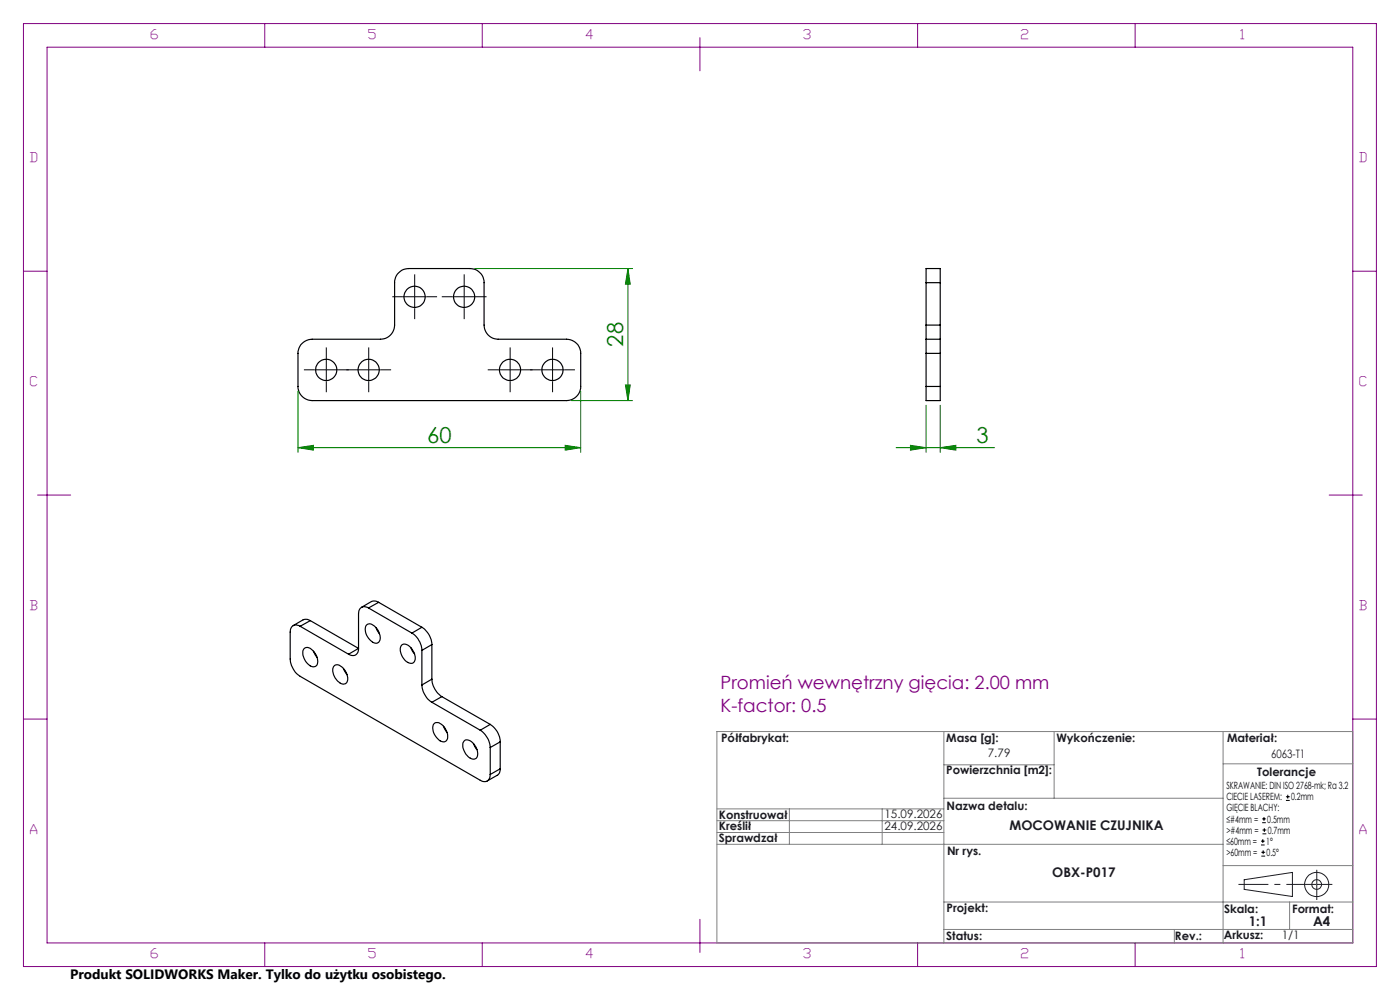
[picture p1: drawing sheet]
<svg xmlns="http://www.w3.org/2000/svg" width="297mm" height="210mm" viewBox="0 0 297 210" stroke-linecap="round" stroke-linejoin="round" font-family="sans-serif">
<g fill="none" stroke="#000" stroke-width=".25">
<path d="M196.5 60v-3h3v3M196.5 60v9M196.5 60h3M199.5 60v9M63.8 73.1l1.3-.9 1.1-.2h14.5a3 3 0 0 0 3-3v-9a3 3 0 0 1 3-3h13a3 3 0 0 1 3 3v9a3 3 0 0 0 3 3h14.5a3 3 0 0 1 3 3v7a3 3 0 0 1-3 3h-54a3 3 0 0 1-3-3v-7.4zM196.5 72v3M196.5 69v3M196.5 72h3M196.5 75h3M196.5 75v7M196.5 69h3M199.5 72v3"/>
<path d="M199.5 69v3M199.5 75v7M196.5 82v3h3v-3M196.5 82h3M63.7 132.8a1.3 1.3 0 0 0-1.5-.1 1.3 1.3 0 0 0-.6 1.4v5.7a4.8 4.8 0 0 0 2.1 3.7l38.2 22a1.3 1.3 0 0 0 1.5 .1 1.3 1.3 0 0 0 .6-1.3M63.7 132.8l10.2 6M64.5 137.6a1.33 1.33 0 0 1 2 .5 2.52 2.52 0 0 1 .5 3.2 1.91 1.91 0 0 1-2.4-1.4 2.25 2.25 0 0 1-.1-2.3zM65.8 131.6l-.5-.2h-.8l-2.3 1.3M65.8 131.6l-2.1 1.2M65.8 131.6l10.3 5.9M66.5 138.1l.7 1.3M76.1 137.5a1.29 1.29 0 0 1-.7 1.4 1.29 1.29 0 0 1-1.5-.1"/>
<path d="M76.1 137.5l-2.2 1.3M77.7 132.6a1.32 1.32 0 0 1 2 .5 2.52 2.52 0 0 1 .6 3.2 1.62 1.62 0 0 1-2.1-.9 2.62 2.62 0 0 1-.5-2.8zM78.2 129a1.3 1.3 0 0 0-1.5-.2 1.3 1.3 0 0 0-.6 1.4v7.3M78.2 129l9.2 5.3M79.8 133.1l.7 1.3M80.3 127.8l-.5-.3h-.8l-2.3 1.3M80.3 127.8l-2.1 1.2M80.3 127.8l9.2 5.3M85.2 136.9a1.37 1.37 0 0 1 2 .5 2.55 2.55 0 0 1 .5 3.2 1.99 1.99 0 0 1-2.4-1.4 2.25 2.25 0 0 1-.1-2.3zM87.2 137.4l.7 1.3M87.4 134.3a4.8 4.8 0 0 1 2.1 3.7M89.5 133.1a4.6 4.6 0 0 1 2.1 3.6"/>
<path d="M89.5 138v7.3M89.5 133.1l-2.1 1.2M91.6 136.7l-2.1 1.3M91.6 136.7v7.4M70.8 141.3a1.15 1.15 0 0 1 1.8 .3 2.93 2.93 0 0 1 .9 3.2 1.37 1.37 0 0 1-2-.5 2.75 2.75 0 0 1-.7-3zM72.8 141.8l.8 1.3M89.5 145.3a4.8 4.8 0 0 0 2.1 3.7M91.6 144.1a4.8 4.8 0 0 0 2.1 3.7M91.6 149l10.3 5.9M91.6 144.1l-2.1 1.2M92 153.6a1.32 1.32 0 0 1 2.1 .4 2.49 2.49 0 0 1 .5 3.2 1.66 1.66 0 0 1-2.1-.9 2.62 2.62 0 0 1-.5-2.7zM93.7 147.8l-2.1 1.2"/>
<path d="M93.7 147.8l10.3 5.9M94.1 154l.7 1.4M98.4 157.2a1.35 1.35 0 0 1 2 .5 2.56 2.56 0 0 1 .6 3.2 1.97 1.97 0 0 1-2.4-1.4 2.18 2.18 0 0 1-.2-2.3zM100.4 157.7l.8 1.3M101.9 154.9a4.8 4.8 0 0 1 2.1 3.7M104 153.7a4.6 4.6 0 0 1 2.1 3.7M104 158.6v5.7M104 153.7l-2.1 1.2M106.1 157.4l-2.1 1.2M106.1 157.4v5.7M106.1 163.1l-.1 .8-.3 .4-2.3 1.4M106.1 163.1l-2.1 1.2"/>
<circle cx="69.2" cy="78.5" r="2.25"/>
<circle cx="78.2" cy="78.5" r="2.25"/>
<circle cx="88" cy="63" r="2.24"/>
<circle cx="98.5" cy="63" r="2.25"/>
<circle cx="108.2" cy="78.5" r="2.24"/>
<circle cx="117.2" cy="78.5" r="2.24"/>
</g>
<path d="M63.2 95l3.3-.5v1zM63.2 83v12.9M63.2 95h60M123.2 83v12.9" fill="none" stroke="#008000" stroke-width=".21"/>
<g fill="none" stroke="#191924" stroke-width=".21">
<path d="M263.9 186.6l10.3-1.5v5.1l-10.3-1.5z"/>
<circle cx="279.3" cy="187.6" r="1.03"/>
<circle cx="279.3" cy="187.6" r="2.57"/>
</g>
<path d="M279.3 187.6h-16.7" fill="none" stroke="#191924" stroke-width=".21" stroke-dasharray="6.3 1.3 1.3 1.3" stroke-dashoffset="-.1" stroke-linecap="butt"/>
<path d="M279.3 187.6h3.3M279.3 187.6v3.3M279.3 187.6v-3.1" fill="none" stroke="#191924" stroke-width=".21" stroke-dasharray="6.3 1.3 1.3 1.3" stroke-linecap="butt"/>
<g fill="none" stroke="#800080" stroke-width=".21">
<path d="M5 5h287v200h-287zM10 10h277v190h-277zM56.2 5v5M102.3 5v5M148.5 8v7M194.7 5v5M240.8 5v5M5 57.5h5M287 57.5h5M8 105h7M282 105h7M5 152.5h5"/>
<path d="M287 152.5h5M148.5 195v7M56.2 200v5M102.3 200v5M194.7 200v5M240.8 200v5"/>
</g>
<g fill="none" stroke="#808080" stroke-width=".21">
<path d="M152.1 155.2h134.9v44.8h-134.9zM200.2 155.2v44.8M223.6 155.2v14.1M259.5 155.2v44.8M152.1 176.6h48.1M152.1 174.1h48.1M152.1 171.6h48.1M152.1 179.1h107.4M167.5 171.6v7.5M187.1 171.6v7.5M200.2 169.3h59.3M200.2 162.2h23.4"/>
<path d="M259.5 162h27.5M200.2 197.2h86.8M200.2 191.3h86.8M249.1 197.2v2.8M259.5 183.6h27.5M273.6 191.3v5.9"/>
</g>
<path d="M63.2 95l3.3-.5v1z" fill="#008000"/>
<path d="M119.9 94.5l3.3 .5-3.3 .5z" fill="none" stroke="#008000" stroke-width=".21"/>
<path d="M119.9 94.5l3.3 .5-3.3 .5z" fill="#008000"/>
<path d="M100.7 57h33.5M133.2 57v28M121.2 85h13M132.7 81.7h1l-.5 3.3z" fill="none" stroke="#008000" stroke-width=".21"/>
<path d="M132.7 81.7h1l-.5 3.3z" fill="#008000"/>
<path d="M133.2 57l.5 3.3h-1z" fill="none" stroke="#008000" stroke-width=".21"/>
<path d="M133.2 57l.5 3.3h-1z" fill="#008000"/>
<path d="M190.1 95h20.9M193.1 94.5l3.4 .5-3.4 .5zM196.5 86v9.9M199.5 86v9.9" fill="none" stroke="#008000" stroke-width=".21"/>
<g fill="none" stroke="#000" stroke-width=".21" stroke-dasharray="15.2 1.3 1.3 1.3" stroke-linecap="butt">
<path d="M66.7 78.4h-2.2M69.2 78.4v-2.5M69.2 78.4h-2.5M69.2 78.4v2.5M69.2 78.4h2.5M69.2 75.9v-2.2M71.7 78.4h2.3M75.7 78.4h-2.2M78.2 78.4v-2.5M78.2 78.4h-2.5M78.2 78.4v2.5M78.2 78.4h2.5"/>
<path d="M78.2 75.9v-2.2M80.7 78.4h2.3M85.5 62.9h-2.3M88 62.9v-2.5M88 62.9h-2.5M88 62.9v2.5M88 62.9h2.5M88 60.4v-2.2M88 65.4v2.3M90.5 62.9h2.2M96 62.9h-2.3M98.5 62.9v-2.5"/>
<path d="M98.5 62.9h-2.5M98.5 62.9v2.5M98.5 62.9h2.5M98.5 60.4v-2.2M98.5 65.4v2.3M101 62.9h2.2M105.7 78.4h-2.2M108.2 78.4v-2.5M108.2 78.4h-2.5M108.2 78.4v2.5M108.2 78.4h2.5M108.2 75.9v-2.2"/>
<path d="M110.7 78.4h2.3M114.7 78.4h-2.2M117.2 78.4v-2.5M117.2 78.4h-2.5M117.2 78.4v2.5M117.2 78.4h2.5M117.2 75.9v-2.2M119.7 78.4h2.3M69.2 80.9v2.3M78.2 80.9v2.3M108.2 80.9v2.3M117.2 80.9v2.3"/>
</g>
<path d="M193.1 94.5l3.4 .5-3.4 .5z" fill="#008000"/>
<path d="M199.5 95l3.3-.5v1z" fill="none" stroke="#008000" stroke-width=".21"/>
<path d="M199.5 95l3.3-.5v1z" fill="#008000"/>
<g fill="none" stroke="#000" stroke-width=".21">
<path d="M267.5 179.2h.8M267.5 178.4h.8M267.8 174.5h.7M267.8 173.7h.7M267.8 176.9h.8M267.8 176.1h.8M267.9 178v.8M268.1 173.3v.8M268.2 175.7v.8M272.8 169.8h.8M272.8 169h.8M273.2 168.6v.8"/>
<path d="M267.6 181.6h.8M267.6 180.8h.8M268 180.4v.8"/>
</g>
<g font-size="4.7" fill="#008000">
<text x="132.2" y="73.5" transform="rotate(-90 132.2 73.5)">28</text>
<text x="90.6" y="93.9">60</text>
<text x="207.1" y="93.9">3</text>
</g>
<g font-size="3.9" fill="#800080">
<text x="152.9" y="146.1">Promień wewnętrzny gięcia: 2.00 mm</text>
<text x="152.9" y="151">K-factor: 0.5</text>
</g>
<text font-size="2.9" x="14.9" y="207.6">Produkt SOLIDWORKS Maker. Tylko do użytku osobistego.</text>
<g font-size="2.8" fill="#800080">
<text x="32" y="8.2">6</text>
<text x="78.2" y="8.2">5</text>
<text x="124.4" y="8.2">4</text>
<text x="170.5" y="8.2">3</text>
<text x="216.7" y="8.2">2</text>
<text x="263.2" y="8.2">1</text>
<text x="6.5" y="34.4">D</text>
<text x="288.5" y="34.4">D</text>
<text x="6.5" y="81.9">C</text>
<text x="288.5" y="81.9">C</text>
<text x="6.5" y="129.4">B</text>
<text x="288.5" y="129.4">B</text>
<text x="6.5" y="176.9">A</text>
<text x="288.5" y="176.9">A</text>
<text x="32" y="203.2">6</text>
<text x="78.2" y="203.2">5</text>
<text x="124.4" y="203.2">4</text>
<text x="170.5" y="203.2">3</text>
<text x="216.7" y="203.2">2</text>
<text x="263.2" y="203.2">1</text>
</g>
<g font-size="2.8" fill="#191924">
<text x="214.1" y="176">MOCOWANIE CZUJNIKA</text>
<text x="223.2" y="186">OBX-P017</text>
<text x="264.9" y="196.5">1:1</text>
<text x="278.6" y="196.5">A4</text>
</g>
<g font-size="2.5" fill="#191924">
<text x="153" y="157.5">Półfabrykat:</text>
<text x="200.7" y="157.5">Masa [g]:</text>
<text x="209.6" y="160.6">7.79</text>
<text x="224.1" y="157.5">Wykończenie:</text>
<text x="260.3" y="157.5">Materiał:</text>
<text x="269.7" y="160.8">6063-T1</text>
<text x="200.7" y="164.3">Powierzchnia [m2]:</text>
<text x="266.7" y="164.5">Tolerancje</text>
<text x="152.5" y="173.6">Konstruował</text>
<text x="187.6" y="173.5">15.09.2026</text>
<text x="200.8" y="171.9">Nazwa detalu:</text>
<text x="152.5" y="176">Kreślił</text>
<text x="152.5" y="178.5">Sprawdzał</text>
<text x="187.6" y="176">24.09.2026</text>
<text x="200.9" y="181.3">Nr rys.</text>
<text x="200.8" y="193.5">Projekt:</text>
<text x="259.7" y="193.6">Skala:</text>
<text x="274.1" y="193.6">Format:</text>
<text x="200.7" y="199.3">Status:</text>
<text x="249.3" y="199.3">Rev.:</text>
<text x="259.6" y="199.2">Arkusz:</text>
<text x="271.9" y="199.2">1/1</text>
</g>
<g font-size="2.1">
<text x="260.2" y="167.4">SKRAWANIE: DIN ISO 2768-mk; Ra 3.2</text>
<text x="260.2" y="172.1">GIĘCIE BLACHY:</text>
<text x="260.2" y="169.8">CIECIE LASEREM:</text>
<text x="273.9" y="169.8">0.2mm</text>
<text x="260.2" y="174.5">≤#4mm =</text>
<text x="260.2" y="176.9">&gt;#4mm =</text>
<text x="260.2" y="179.2">≤60mm =</text>
<text x="268.6" y="179.2">1°</text>
<text x="268.9" y="174.5">0.5mm</text>
<text x="268.9" y="176.9">0.7mm</text>
<text x="260.2" y="181.6">&gt;60mm =</text>
<text x="268.7" y="181.6">0.5°</text>
</g>
</svg>
